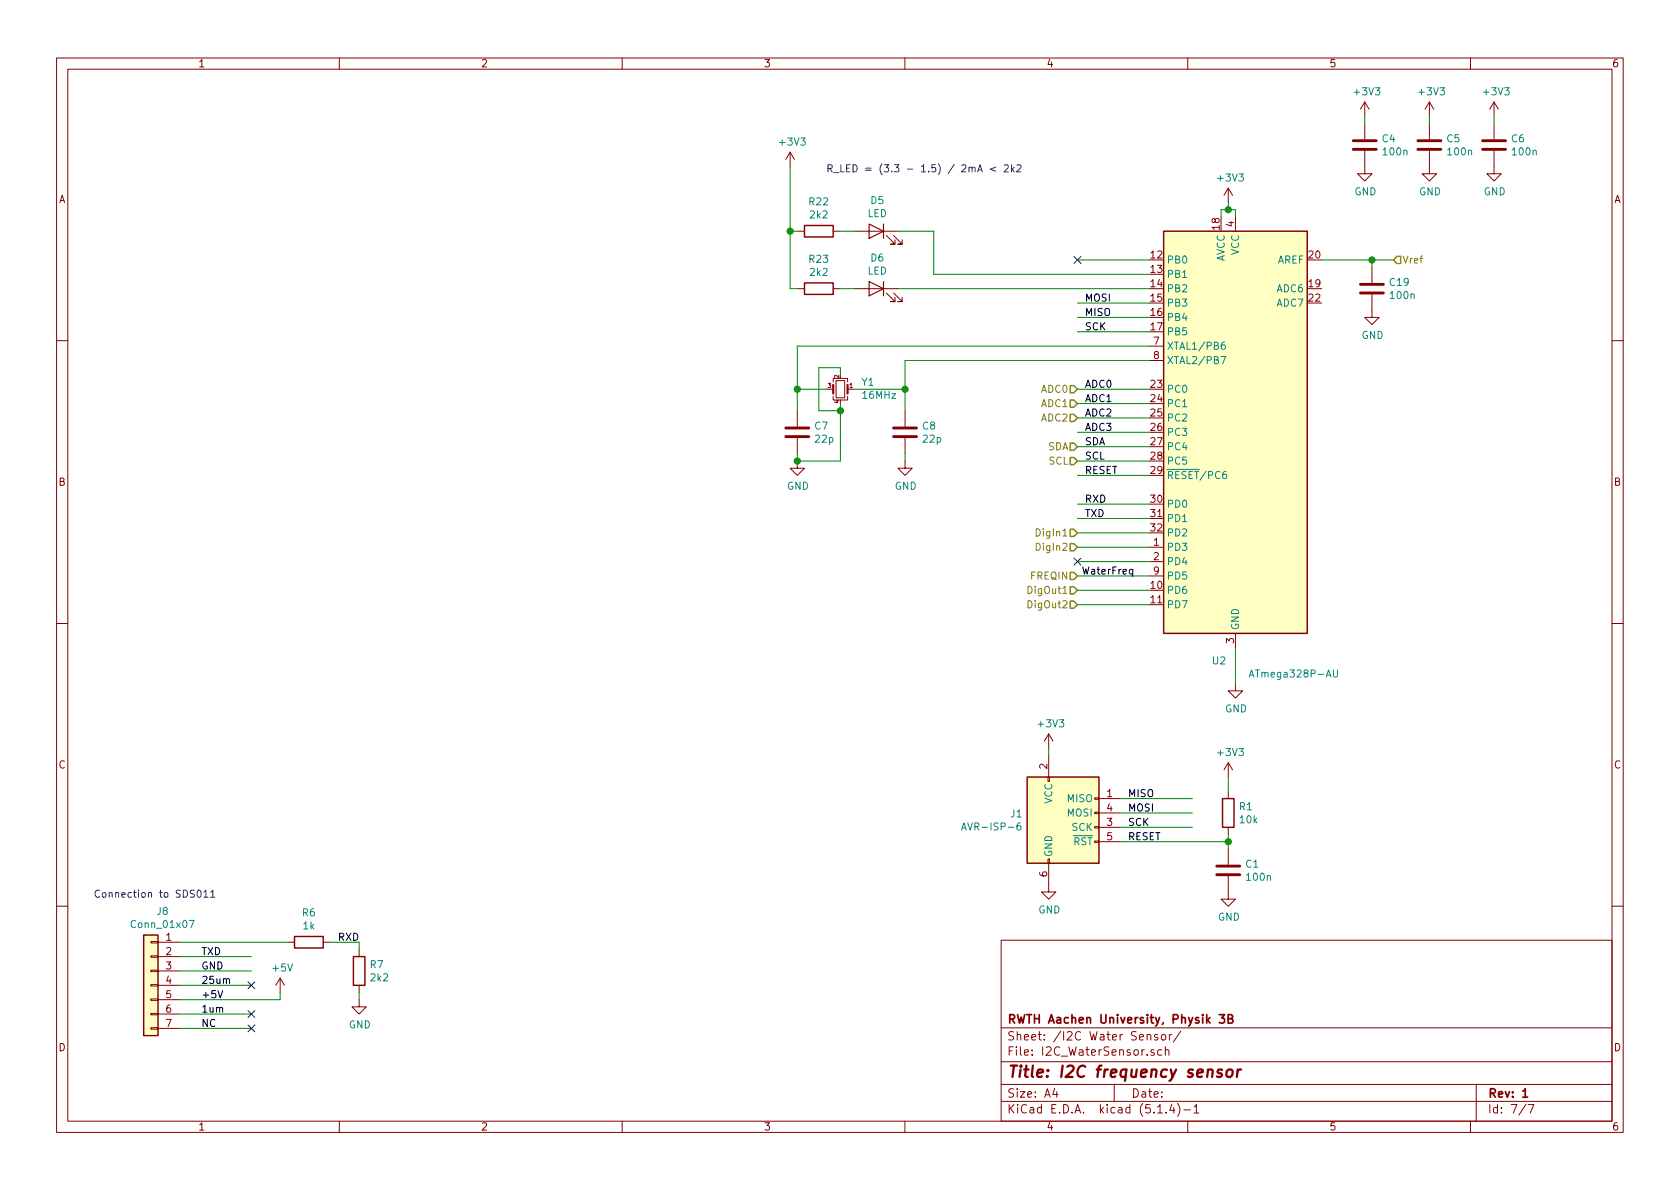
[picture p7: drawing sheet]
EESchema Schematic File Version 4
LIBS:NodeMCU_WeatherStation-cache
EELAYER 30 0
EELAYER END
$Descr A4 11693 8268
encoding utf-8
Sheet 7 7
Title "I2C frequency sensor"
Date ""
Rev "1"
Comp "RWTH Aachen University, Physik 3B"
Comment1 ""
Comment2 ""
Comment3 ""
Comment4 ""
$EndDescr
Text Label 7900 4000 2    50   ~ 0
WaterFreq
Wire Wire Line
	8000 4000 7500 4000
$Comp
L MCU_Microchip_ATmega:ATmega328P-AU U2
U 1 1
P 8600 3000
F 0 "U2" H 8661 1411 50  0000 L CNN
F 1 "ATmega328P-AU" H 7874 1320 50  0000 L CNN
F 2 "Package_QFP:TQFP-32_7x7mm_P0.8mm" H 8600 3000 50  0001 C CIN
F 3 "http://ww1.microchip.com/downloads/en/DeviceDoc/ATmega328_P%20AVR%20MCU%20with%20picoPower%20Technology%20Data%20Sheet%2040001984A.pdf" H 8600 3000 50  0001 C CNN
	1    8600 3000
	-1   0    0    -1  
$EndComp
Wire Wire Line
	8600 4500 8600 4750
$Comp
L power:GND #PWR05
U 1 1
P 8600 4750
F 0 "#PWR05" H 8600 4500 50  0001 C CNN
F 1 "GND" H 8605 4577 50  0000 C CNN
F 2 "" H 8600 4750 50  0001 C CNN
F 3 "" H 8600 4750 50  0001 C CNN
	1    8600 4750
	1    0    0    -1  
$EndComp
$Comp
L power:+3V3 #PWR04
U 1 1
P 8550 1400
F 0 "#PWR04" H 8550 1250 50  0001 C CNN
F 1 "+3V3" H 8565 1573 50  0000 C CNN
F 2 "" H 8550 1400 50  0001 C CNN
F 3 "" H 8550 1400 50  0001 C CNN
	1    8550 1400
	1    0    0    -1  
$EndComp
Wire Wire Line
	8500 1500 8500 1450
Wire Wire Line
	8500 1450 8550 1450
Wire Wire Line
	8550 1450 8550 1400
Wire Wire Line
	8550 1450 8600 1450
Wire Wire Line
	8600 1450 8600 1500
Connection ~ 8550 1450
Wire Wire Line
	8000 3500 7500 3500
Wire Wire Line
	8000 3600 7500 3600
Wire Wire Line
	8000 3700 7500 3700
Wire Wire Line
	8000 3800 7500 3800
Wire Wire Line
	8000 3900 7500 3900
Wire Wire Line
	8000 4100 7500 4100
Wire Wire Line
	8000 4200 7500 4200
Wire Wire Line
	8000 3300 7500 3300
Wire Wire Line
	8000 3200 7500 3200
Wire Wire Line
	8000 3100 7500 3100
Wire Wire Line
	8000 3000 7500 3000
Wire Wire Line
	8000 2900 7500 2900
Wire Wire Line
	8000 2800 7500 2800
Wire Wire Line
	8000 2700 7500 2700
Wire Wire Line
	8000 1800 7500 1800
Wire Wire Line
	8000 2100 7500 2100
Wire Wire Line
	8000 2200 7500 2200
Wire Wire Line
	8000 2300 7500 2300
Text Label 7550 3300 0    50   ~ 0
RESET
Text Label 7550 3500 0    50   ~ 0
RXD
Text Label 7550 3600 0    50   ~ 0
TXD
Text Label 7550 2300 0    50   ~ 0
SCK
Text Label 7550 2200 0    50   ~ 0
MISO
Text Label 7550 2100 0    50   ~ 0
MOSI
Text Label 7550 3200 0    50   ~ 0
SCL
Text Label 7550 3100 0    50   ~ 0
SDA
$Comp
L Connector:AVR-ISP-6 J1
U 1 1
P 7400 5750
F 0 "J1" H 7121 5846 50  0000 R CNN
F 1 "AVR-ISP-6" H 7121 5755 50  0000 R CNN
F 2 "Connector_IDC:IDC-Header_2x03_P2.54mm_Vertical" V 7150 5800 50  0001 C CNN
F 3 " ~" H 6125 5200 50  0001 C CNN
	1    7400 5750
	1    0    0    -1  
$EndComp
Wire Wire Line
	8300 5550 7800 5550
Wire Wire Line
	8300 5650 7800 5650
Wire Wire Line
	8300 5750 7800 5750
Text Label 7850 5550 0    50   ~ 0
MISO
Text Label 7850 5650 0    50   ~ 0
MOSI
Text Label 7850 5750 0    50   ~ 0
SCK
Text Label 7850 5850 0    50   ~ 0
RESET
$Comp
L power:GND #PWR03
U 1 1
P 7300 6150
F 0 "#PWR03" H 7300 5900 50  0001 C CNN
F 1 "GND" H 7305 5977 50  0000 C CNN
F 2 "" H 7300 6150 50  0001 C CNN
F 3 "" H 7300 6150 50  0001 C CNN
	1    7300 6150
	1    0    0    -1  
$EndComp
$Comp
L power:+3V3 #PWR02
U 1 1
P 7300 5200
F 0 "#PWR02" H 7300 5050 50  0001 C CNN
F 1 "+3V3" H 7315 5373 50  0000 C CNN
F 2 "" H 7300 5200 50  0001 C CNN
F 3 "" H 7300 5200 50  0001 C CNN
	1    7300 5200
	1    0    0    -1  
$EndComp
Wire Wire Line
	7300 5250 7300 5200
$Comp
L Device:R R1
U 1 1
P 8550 5650
F 0 "R1" H 8620 5696 50  0000 L CNN
F 1 "10k" H 8620 5605 50  0000 L CNN
F 2 "Resistor_SMD:R_0603_1608Metric" V 8480 5650 50  0001 C CNN
F 3 "~" H 8550 5650 50  0001 C CNN
	1    8550 5650
	1    0    0    -1  
$EndComp
$Comp
L Device:C C1
U 1 1
P 8550 6050
F 0 "C1" H 8665 6096 50  0000 L CNN
F 1 "100n" H 8665 6005 50  0000 L CNN
F 2 "Capacitor_SMD:C_0603_1608Metric" H 8588 5900 50  0001 C CNN
F 3 "~" H 8550 6050 50  0001 C CNN
	1    8550 6050
	1    0    0    -1  
$EndComp
$Comp
L power:GND #PWR07
U 1 1
P 8550 6200
F 0 "#PWR07" H 8550 5950 50  0001 C CNN
F 1 "GND" H 8555 6027 50  0000 C CNN
F 2 "" H 8550 6200 50  0001 C CNN
F 3 "" H 8550 6200 50  0001 C CNN
	1    8550 6200
	1    0    0    -1  
$EndComp
$Comp
L power:+3V3 #PWR06
U 1 1
P 8550 5400
F 0 "#PWR06" H 8550 5250 50  0001 C CNN
F 1 "+3V3" H 8565 5573 50  0000 C CNN
F 2 "" H 8550 5400 50  0001 C CNN
F 3 "" H 8550 5400 50  0001 C CNN
	1    8550 5400
	1    0    0    -1  
$EndComp
Wire Wire Line
	8550 5850 8550 5800
Wire Wire Line
	7800 5850 8550 5850
Wire Wire Line
	8550 5850 8550 5900
Connection ~ 8550 5850
Wire Wire Line
	8550 5500 8550 5400
Text HLabel 7500 3100 0    50   Input ~ 0
SDA
Text HLabel 7500 3200 0    50   Input ~ 0
SCL
Text HLabel 7500 4000 0    50   Input ~ 0
FREQIN
$Comp
L Device:C C4
U 1 1
P 9500 1000
F 0 "C4" H 9615 1046 50  0000 L CNN
F 1 "100n" H 9615 955 50  0000 L CNN
F 2 "Capacitor_SMD:C_0603_1608Metric" H 9538 850 50  0001 C CNN
F 3 "~" H 9500 1000 50  0001 C CNN
	1    9500 1000
	1    0    0    -1  
$EndComp
$Comp
L power:GND #PWR017
U 1 1
P 9500 1150
F 0 "#PWR017" H 9500 900 50  0001 C CNN
F 1 "GND" H 9505 977 50  0000 C CNN
F 2 "" H 9500 1150 50  0001 C CNN
F 3 "" H 9500 1150 50  0001 C CNN
	1    9500 1150
	1    0    0    -1  
$EndComp
$Comp
L Device:C C5
U 1 1
P 9950 1000
F 0 "C5" H 10065 1046 50  0000 L CNN
F 1 "100n" H 10065 955 50  0000 L CNN
F 2 "Capacitor_SMD:C_0603_1608Metric" H 9988 850 50  0001 C CNN
F 3 "~" H 9950 1000 50  0001 C CNN
	1    9950 1000
	1    0    0    -1  
$EndComp
$Comp
L power:GND #PWR019
U 1 1
P 9950 1150
F 0 "#PWR019" H 9950 900 50  0001 C CNN
F 1 "GND" H 9955 977 50  0000 C CNN
F 2 "" H 9950 1150 50  0001 C CNN
F 3 "" H 9950 1150 50  0001 C CNN
	1    9950 1150
	1    0    0    -1  
$EndComp
$Comp
L Device:C C6
U 1 1
P 10400 1000
F 0 "C6" H 10515 1046 50  0000 L CNN
F 1 "100n" H 10515 955 50  0000 L CNN
F 2 "Capacitor_SMD:C_0603_1608Metric" H 10438 850 50  0001 C CNN
F 3 "~" H 10400 1000 50  0001 C CNN
	1    10400 1000
	1    0    0    -1  
$EndComp
$Comp
L power:GND #PWR021
U 1 1
P 10400 1150
F 0 "#PWR021" H 10400 900 50  0001 C CNN
F 1 "GND" H 10405 977 50  0000 C CNN
F 2 "" H 10400 1150 50  0001 C CNN
F 3 "" H 10400 1150 50  0001 C CNN
	1    10400 1150
	1    0    0    -1  
$EndComp
$Comp
L power:+3V3 #PWR016
U 1 1
P 9500 800
F 0 "#PWR016" H 9500 650 50  0001 C CNN
F 1 "+3V3" H 9515 973 50  0000 C CNN
F 2 "" H 9500 800 50  0001 C CNN
F 3 "" H 9500 800 50  0001 C CNN
	1    9500 800 
	1    0    0    -1  
$EndComp
$Comp
L power:+3V3 #PWR018
U 1 1
P 9950 800
F 0 "#PWR018" H 9950 650 50  0001 C CNN
F 1 "+3V3" H 9965 973 50  0000 C CNN
F 2 "" H 9950 800 50  0001 C CNN
F 3 "" H 9950 800 50  0001 C CNN
	1    9950 800 
	1    0    0    -1  
$EndComp
$Comp
L power:+3V3 #PWR020
U 1 1
P 10400 800
F 0 "#PWR020" H 10400 650 50  0001 C CNN
F 1 "+3V3" H 10415 973 50  0000 C CNN
F 2 "" H 10400 800 50  0001 C CNN
F 3 "" H 10400 800 50  0001 C CNN
	1    10400 800 
	1    0    0    -1  
$EndComp
Wire Wire Line
	9950 800  9950 850 
Wire Wire Line
	10400 800  10400 850 
Wire Wire Line
	9500 800  9500 850 
$Comp
L Device:Crystal_GND24_Small Y1
U 1 1
P 5850 2700
F 0 "Y1" H 5706 2654 50  0000 R CNN
F 1 "16MHz" H 5706 2745 50  0000 R CNN
F 2 "Crystal:Crystal_SMD_EuroQuartz_MQ-4Pin_7.0x5.0mm" H 5850 2700 50  0001 C CNN
F 3 "~" H 5850 2700 50  0001 C CNN
	1    5850 2700
	-1   0    0    1   
$EndComp
Wire Wire Line
	5550 2400 5550 2700
Wire Wire Line
	5550 2400 8000 2400
Wire Wire Line
	5950 2700 6300 2700
Wire Wire Line
	6300 2700 6300 2500
Wire Wire Line
	6300 2500 8000 2500
Wire Wire Line
	5850 2600 5850 2550
Wire Wire Line
	5850 2550 5700 2550
Wire Wire Line
	5700 2550 5700 2850
Wire Wire Line
	5700 2850 5850 2850
Wire Wire Line
	5850 2850 5850 2800
$Comp
L Device:C C7
U 1 1
P 5550 3000
F 0 "C7" H 5665 3046 50  0000 L CNN
F 1 "22p" H 5665 2955 50  0000 L CNN
F 2 "Capacitor_SMD:C_0603_1608Metric" H 5588 2850 50  0001 C CNN
F 3 "~" H 5550 3000 50  0001 C CNN
	1    5550 3000
	1    0    0    -1  
$EndComp
$Comp
L Device:C C8
U 1 1
P 6300 3000
F 0 "C8" H 6415 3046 50  0000 L CNN
F 1 "22p" H 6415 2955 50  0000 L CNN
F 2 "Capacitor_SMD:C_0603_1608Metric" H 6338 2850 50  0001 C CNN
F 3 "~" H 6300 3000 50  0001 C CNN
	1    6300 3000
	1    0    0    -1  
$EndComp
Wire Wire Line
	6300 2850 6300 2700
Connection ~ 6300 2700
Wire Wire Line
	5550 2700 5750 2700
Wire Wire Line
	5550 2850 5550 2700
Connection ~ 5550 2700
Wire Wire Line
	5550 3150 5550 3200
Wire Wire Line
	6300 3150 6300 3200
$Comp
L power:GND #PWR027
U 1 1
P 6300 3200
F 0 "#PWR027" H 6300 2950 50  0001 C CNN
F 1 "GND" H 6305 3027 50  0000 C CNN
F 2 "" H 6300 3200 50  0001 C CNN
F 3 "" H 6300 3200 50  0001 C CNN
	1    6300 3200
	1    0    0    -1  
$EndComp
$Comp
L power:GND #PWR026
U 1 1
P 5550 3200
F 0 "#PWR026" H 5550 2950 50  0001 C CNN
F 1 "GND" H 5555 3027 50  0000 C CNN
F 2 "" H 5550 3200 50  0001 C CNN
F 3 "" H 5550 3200 50  0001 C CNN
	1    5550 3200
	1    0    0    -1  
$EndComp
Wire Wire Line
	5550 3200 5850 3200
Wire Wire Line
	5850 3200 5850 2850
Connection ~ 5550 3200
Connection ~ 5850 2850
Text Label 7550 2700 0    50   ~ 0
ADC0
Text Label 7550 2800 0    50   ~ 0
ADC1
Text Label 7550 2900 0    50   ~ 0
ADC2
Text Label 7550 3000 0    50   ~ 0
ADC3
$Comp
L Connector_Generic:Conn_01x07 J8
U 1 1
P 1050 6850
F 0 "J8" H 968 7367 50  0000 C CNN
F 1 "Conn_01x07" H 968 7276 50  0000 C CNN
F 2 "Connector_PinHeader_2.54mm:PinHeader_1x07_P2.54mm_Vertical" H 1050 6850 50  0001 C CNN
F 3 "~" H 1050 6850 50  0001 C CNN
	1    1050 6850
	-1   0    0    -1  
$EndComp
Wire Wire Line
	1750 6650 1250 6650
Wire Wire Line
	1750 6750 1250 6750
Wire Wire Line
	1750 6850 1250 6850
Wire Wire Line
	1750 7050 1250 7050
Wire Wire Line
	1750 7150 1250 7150
Text Label 2350 6550 0    50   ~ 0
RXD
Text Label 1400 6650 0    50   ~ 0
TXD
Text Label 1400 6750 0    50   ~ 0
GND
Text Label 1400 6850 0    50   ~ 0
25um
Text Label 1400 6950 0    50   ~ 0
+5V
Text Label 1400 7050 0    50   ~ 0
1um
Text Label 1400 7150 0    50   ~ 0
NC
Text Notes 650  6250 0    50   ~ 0
Connection to SDS011
$Comp
L Device:R R6
U 1 1
P 2150 6550
F 0 "R6" V 1943 6550 50  0000 C CNN
F 1 "1k" V 2034 6550 50  0000 C CNN
F 2 "Resistor_SMD:R_0603_1608Metric" V 2080 6550 50  0001 C CNN
F 3 "~" H 2150 6550 50  0001 C CNN
	1    2150 6550
	0    1    1    0   
$EndComp
$Comp
L Device:R R7
U 1 1
P 2500 6750
F 0 "R7" H 2570 6796 50  0000 L CNN
F 1 "2k2" H 2570 6705 50  0000 L CNN
F 2 "Resistor_SMD:R_0603_1608Metric" V 2430 6750 50  0001 C CNN
F 3 "~" H 2500 6750 50  0001 C CNN
	1    2500 6750
	1    0    0    -1  
$EndComp
Wire Wire Line
	2300 6550 2500 6550
Wire Wire Line
	2500 6550 2500 6600
$Comp
L power:GND #PWR039
U 1 1
P 2500 6950
F 0 "#PWR039" H 2500 6700 50  0001 C CNN
F 1 "GND" H 2505 6777 50  0000 C CNN
F 2 "" H 2500 6950 50  0001 C CNN
F 3 "" H 2500 6950 50  0001 C CNN
	1    2500 6950
	1    0    0    -1  
$EndComp
Wire Wire Line
	1950 6950 1950 6900
Wire Wire Line
	1250 6950 1950 6950
$Comp
L power:+5V #PWR038
U 1 1
P 1950 6900
F 0 "#PWR038" H 1950 6750 50  0001 C CNN
F 1 "+5V" H 1965 7073 50  0000 C CNN
F 2 "" H 1950 6900 50  0001 C CNN
F 3 "" H 1950 6900 50  0001 C CNN
	1    1950 6900
	1    0    0    -1  
$EndComp
Text HLabel 7500 2700 0    50   Input ~ 0
ADC0
Text HLabel 7500 2800 0    50   Input ~ 0
ADC1
Wire Wire Line
	2500 6950 2500 6900
Wire Wire Line
	1250 6550 2000 6550
NoConn ~ 7500 3900
NoConn ~ 7500 1800
NoConn ~ 1750 7150
NoConn ~ 1750 7050
NoConn ~ 1750 6850
Text HLabel 9700 1800 2    50   Input ~ 0
Vref
Wire Wire Line
	9700 1800 9550 1800
$Comp
L Device:C C19
U 1 1
P 9550 2000
F 0 "C19" H 9665 2046 50  0000 L CNN
F 1 "100n" H 9665 1955 50  0000 L CNN
F 2 "Capacitor_SMD:C_0603_1608Metric" H 9588 1850 50  0001 C CNN
F 3 "~" H 9550 2000 50  0001 C CNN
	1    9550 2000
	1    0    0    -1  
$EndComp
$Comp
L power:GND #PWR062
U 1 1
P 9550 2150
F 0 "#PWR062" H 9550 1900 50  0001 C CNN
F 1 "GND" H 9555 1977 50  0000 C CNN
F 2 "" H 9550 2150 50  0001 C CNN
F 3 "" H 9550 2150 50  0001 C CNN
	1    9550 2150
	1    0    0    -1  
$EndComp
Wire Wire Line
	9550 1850 9550 1800
Connection ~ 9550 1800
Wire Wire Line
	9550 1800 9200 1800
$Comp
L Device:LED D5
U 1 1
P 6100 1600
F 0 "D5" H 6093 1816 50  0000 C CNN
F 1 "LED" H 6093 1725 50  0000 C CNN
F 2 "LED_SMD:LED_0603_1608Metric" H 6100 1600 50  0001 C CNN
F 3 "~" H 6100 1600 50  0001 C CNN
	1    6100 1600
	-1   0    0    -1  
$EndComp
$Comp
L Device:LED D6
U 1 1
P 6100 2000
F 0 "D6" H 6093 2216 50  0000 C CNN
F 1 "LED" H 6093 2125 50  0000 C CNN
F 2 "LED_SMD:LED_0603_1608Metric" H 6100 2000 50  0001 C CNN
F 3 "~" H 6100 2000 50  0001 C CNN
	1    6100 2000
	-1   0    0    -1  
$EndComp
$Comp
L Device:R R22
U 1 1
P 5700 1600
F 0 "R22" V 5493 1600 50  0000 C CNN
F 1 "2k2" V 5584 1600 50  0000 C CNN
F 2 "Resistor_SMD:R_0603_1608Metric" V 5630 1600 50  0001 C CNN
F 3 "~" H 5700 1600 50  0001 C CNN
	1    5700 1600
	0    -1   1    0   
$EndComp
$Comp
L Device:R R23
U 1 1
P 5700 2000
F 0 "R23" V 5493 2000 50  0000 C CNN
F 1 "2k2" V 5584 2000 50  0000 C CNN
F 2 "Resistor_SMD:R_0603_1608Metric" V 5630 2000 50  0001 C CNN
F 3 "~" H 5700 2000 50  0001 C CNN
	1    5700 2000
	0    -1   1    0   
$EndComp
Wire Wire Line
	5850 1600 5950 1600
Wire Wire Line
	5850 2000 5950 2000
Wire Wire Line
	8000 1900 6500 1900
Wire Wire Line
	6500 1900 6500 1600
Wire Wire Line
	6500 1600 6250 1600
Wire Wire Line
	8000 2000 6250 2000
Wire Wire Line
	5550 2000 5500 2000
Wire Wire Line
	5500 2000 5500 1600
Wire Wire Line
	5550 1600 5500 1600
Connection ~ 5500 1600
$Comp
L power:+3V3 #PWR063
U 1 1
P 5500 1150
F 0 "#PWR063" H 5500 1000 50  0001 C CNN
F 1 "+3V3" H 5515 1323 50  0000 C CNN
F 2 "" H 5500 1150 50  0001 C CNN
F 3 "" H 5500 1150 50  0001 C CNN
	1    5500 1150
	1    0    0    -1  
$EndComp
Wire Wire Line
	5500 1150 5500 1600
Text HLabel 7500 2900 0    50   Input ~ 0
ADC2
Text Notes 5750 1200 0    50   ~ 0
R_LED = (3.3 - 1.5) / 2mA < 2k2
Text HLabel 7500 4100 0    50   Input ~ 0
DigOut1
Text HLabel 7500 4200 0    50   Input ~ 0
DigOut2
Text HLabel 7500 3700 0    50   Input ~ 0
DigIn1
Text HLabel 7500 3800 0    50   Input ~ 0
DigIn2
$EndSCHEMATC
